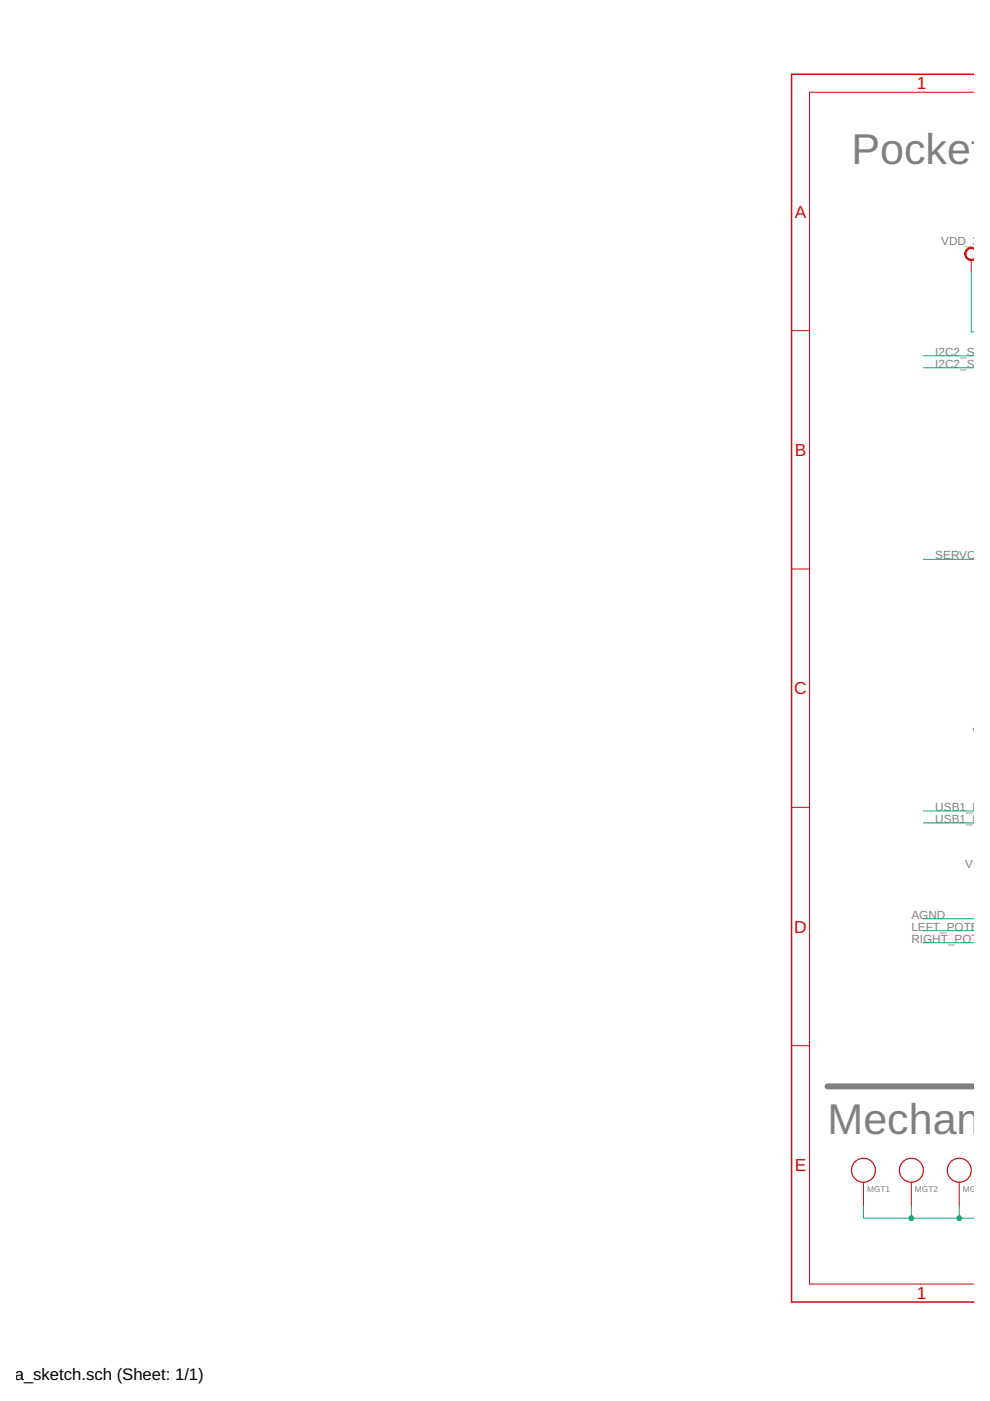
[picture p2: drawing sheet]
<svg xmlns="http://www.w3.org/2000/svg" width="210mm" height="297mm" viewBox="0 0 210 297" stroke-linecap="round" stroke-linejoin="round" font-family="sans-serif">
<path d="M175.5 230.3h31" fill="none" stroke="#808080" stroke-width="1.3"/>
<path d="M206.5 15.7h-38.7v260.4h38.7" fill="none" stroke="#c90d0c" stroke-width=".32"/>
<path d="M206.5 19.6h-34.9v252.6h34.9M205.9 55.1v2.6M167.8 70.1h3.8M167.8 120.6h3.8M167.8 171.2h3.8M167.8 221.7h3.8M183.1 250.7v5M193.2 250.7v5M203.4 250.7v5" fill="none" stroke="#c90d0c" stroke-width=".21"/>
<path d="M204.9 52.9a1.3 1.3 0 0 1 1.6-.3v1.8a.66 .66 0 0 1-.3 .8 1.4 1.4 0 0 1-1.7-1.4h.3a1.04 1.04 0 0 1 .5-.9 1.04 1.04 0 0 1 1.2 .1v1.3a.52 .52 0 0 1-.1 .5 .52 .52 0 0 1-.6 .2l-.7-.4-.3-.8h-.3z" fill-rule="evenodd" fill="#c90d0c" stroke="#c90d0c" stroke-width=".21"/>
<g fill="none" stroke="#c90d0c" stroke-width=".25">
<circle cx="183.1" cy="248.1" r="2.54"/>
<circle cx="193.2" cy="248.1" r="2.54"/>
<circle cx="203.4" cy="248.1" r="2.54"/>
</g>
<path d="M205.9 57.7v12.7h.6M195.8 75.4h10.7M195.8 78h10.7M195.8 118.6h10.7M195.8 171.9h10.7M195.8 174.5h10.7M195.8 194.8h10.7M195.8 197.3h10.7M195.8 199.9h10.7M183.1 255.7v2.6h23.4M193.2 255.7v2.6M203.4 255.7v2.6" fill="none" stroke="#0dab76" stroke-width=".21"/>
<g fill="#0dab76" stroke="#0dab76" stroke-width=".21">
<circle cx="193.2" cy="258.3" r=".51"/>
<circle cx="203.4" cy="258.3" r=".51"/>
</g>
<g font-size="9.1" fill="#808080">
<text x="180.5" y="34.8">PocketB</text>
<text x="175.5" y="240.5">Mechanic</text>
</g>
<g font-size="3.7" fill="#c90d0c">
<text x="194.4" y="18.9">1</text>
<text x="168.5" y="46.1">A</text>
<text x="168.5" y="96.7">B</text>
<text x="168.4" y="147.2">C</text>
<text x="168.4" y="197.7">D</text>
<text x="168.5" y="248.3">E</text>
<text x="194.4" y="275.4">1</text>
</g>
<text font-size="3.5" x="-.8" y="292.5">h_a_sketch.sch (Sheet: 1/1)</text>
<g font-size="2.5" fill="#808080">
<text x="199.6" y="51.9">VDD_3P3V</text>
<text x="198.3" y="75.4">I2C2_SCL</text>
<text x="198.3" y="78">I2C2_SDA</text>
<text x="198.3" y="118.6">SERVO</text>
<text x="206.2" y="156.1">VDD</text>
<text x="198.3" y="171.9">USB1_DM</text>
<text x="198.3" y="174.5">USB1_DP</text>
<text x="204.6" y="184">VDD_</text>
<text x="193.2" y="194.8">AGND</text>
<text x="193.2" y="197.3">LEFT_POTENTI</text>
<text x="193.2" y="199.9">RIGHT_POTEN</text>
</g>
<g font-size="1.8" fill="#808080">
<text x="183.8" y="252.7">MGT1</text>
<text x="194" y="252.7">MGT2</text>
<text x="204.2" y="252.7">MGT3</text>
</g>
</svg>
